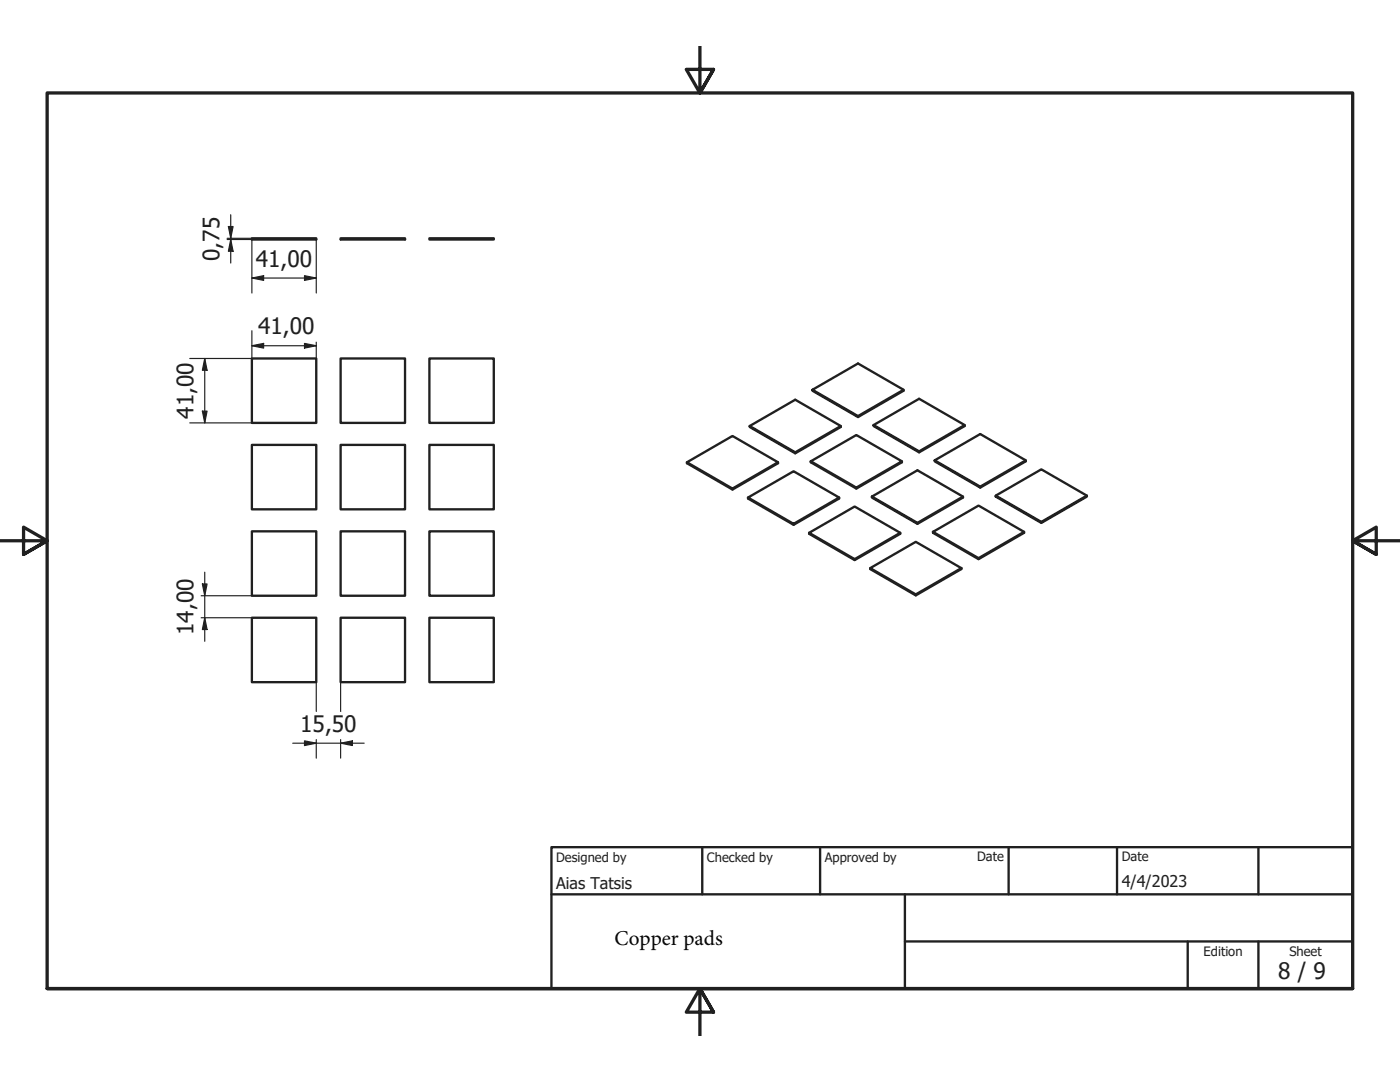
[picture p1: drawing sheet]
<svg xmlns="http://www.w3.org/2000/svg" width="279mm" height="216mm" viewBox="0 0 279 216" stroke-linecap="round" stroke-linejoin="round" font-family="sans-serif">
<g fill="none" stroke="#231f20" stroke-width=".47">
<path d="M50.3 47.6h12.8v.2h-12.8zM68 47.6h12.8v.2h-12.8zM85.7 47.6h12.8v.2h-12.8zM50.3 71.5h12.8v12.9h-12.8zM68 71.5h12.8v12.9h-12.8zM85.7 71.5h12.8v12.9h-12.8zM162.1 77.8l9.1 5.2v.2l-9.1-5.2v-.2l9.1-5.3 9.1 5.3v.2l-9.1 5.2M180.3 77.8l-9.1 5.2M50.3 88.8h12.8v12.8h-12.8zM68 88.8h12.8v12.8h-12.8zM85.7 88.8h12.8v12.8h-12.8zM137.1 92.2v.2l9.1 5.3 9.1-5.3v-.2"/>
<path d="M137.1 92.2l9.1-5.2 9.1 5.2-9.1 5.3zM146.2 97.5v.2M149.3 99.3l9.1-5.3 9.1 5.3-9.1 5.2zM149.3 99.3v.2l9.1 5.2 9.1-5.2v-.2M149.6 85l9.1 5.3v.2l-9.1-5.3v-.2l9.1-5.2 9.1 5.2v.2l-9.1 5.3M161.8 92l9.1-5.2 9.1 5.2-9.1 5.3zM167.8 85l-9.1 5.3M170.9 97.3v.2M174 99.1l9.1 5.2v.2l-9.1-5.2v-.2l9.1-5.3 9.1 5.3v.2l-9.1 5.2M174.3 84.8l9.1 5.3v.2l-9.1-5.3v-.2l9.1-5.2 9.1 5.2v.2l-9.1 5.3M180 92v.2l-9.1 5.3-9.1-5.3v-.2M186.5 91.9l9.1 5.2v.2l-9.1-5.3v-.1l9.1-5.3 9.1 5.3v.1l-9.1 5.3"/>
<path d="M192.2 99.1l-9.1 5.2M192.5 84.8l-9.1 5.3M198.7 98.9l9.1 5.2v.2l-9.1-5.2zM198.7 98.9l9.1-5.2 9.1 5.2M204.7 91.9l-9.1 5.2M50.3 106h12.8v12.9h-12.8zM68 106h12.8v12.9h-12.8zM85.7 106h12.8v12.9h-12.8zM158.4 104.5v.2M161.5 106.3v.2l9.1 5.3 9.1-5.3v-.2M161.5 106.3l9.1-5.2 9.1 5.2-9.1 5.3zM170.6 111.6v.2"/>
<path d="M173.7 113.4l9.1-5.3 9.1 5.3-9.1 5.2zM182.8 118.6v.2M186.2 106.1l9.1-5.2 9.1 5.2-9.1 5.3zM191.9 113.4v.2l-9.1 5.2-9.1-5.2v-.2M195.3 111.4v.2M204.4 106.1v.2l-9.1 5.3-9.1-5.3v-.2M207.8 104.1l9.1-5.2v.2l-9.1 5.2M50.3 123.3h12.8v12.8h-12.8zM68 123.3h12.8v12.8h-12.8zM85.7 123.3h12.8v12.8h-12.8zM110.1 178.5h159.9M110.1 169h159.9v28.3h-159.9z"/>
<path d="M140.1 169v9.5M163.7 169v9.5M180.6 178.5v18.8M201.3 169v9.5M222.9 169v9.5M251.1 169v9.5M180.6 187.9h89.4M237 187.9v9.4M251.1 187.9v9.4"/>
</g>
<path d="M9.4 18.5h260.6v178.8h-260.6h260.6h-260.6zM139.7 9.2v9.3l-2.7-4.7h5.4l-2.7 4.7 2.7-4.7M0 107.9h9.4l-4.7-2.7v5.4l4.7-2.7-4.7 2.7M279.4 107.9h-9.4l4.7-2.7v5.4l-4.7-2.7 4.7 2.7M142.4 202l-2.7-4.7 2.7 4.7h-5.4l2.7-4.7v9.4" fill="none" stroke="#231f20" stroke-width=".66"/>
<path d="M50.3 55.5h2.3" fill="none" stroke="#231f20" stroke-width=".23"/>
<path d="M50.3 55.5l2.3-.5v.9z" fill="#231f20"/>
<path d="M50.3 55.5l2.3-.5v.9zM60.8 55.5h2.3" fill="none" stroke="#231f20" stroke-width=".23"/>
<path d="M60.8 55l2.3 .5-2.3 .4z" fill="#231f20"/>
<path d="M46 45.2v2.4M50.3 47.8v10.7M52.6 55.5h8.2M60.8 55l2.3 .5-2.3 .4zM63.1 47.8v10.7" fill="none" stroke="#231f20" stroke-width=".23"/>
<path d="M45.6 45.2h.9l-.5 2.4z" fill="#231f20"/>
<path d="M45.6 45.2h.9l-.5 2.4zM46 47.8v2.3" fill="none" stroke="#231f20" stroke-width=".23"/>
<path d="M46 47.8l.5 2.3h-.9z" fill="#231f20"/>
<path d="M45.3 47.6h5M45.3 47.8h5M46 47.8l.5 2.3h-.9zM46 42.8v2.4M46 47.6v.2M46 50.1v2.4M40.9 71.5v2.4" fill="none" stroke="#231f20" stroke-width=".23"/>
<path d="M40.9 71.5l.4 2.4h-.9z" fill="#231f20"/>
<path d="M40.9 71.5l.4 2.4h-.9zM40.9 82v2.4" fill="none" stroke="#231f20" stroke-width=".23"/>
<path d="M40.4 82h.9l-.4 2.4z" fill="#231f20"/>
<path d="M37.9 71.5h12.4M40.9 73.9v8.1M60.8 69h2.3M37.9 84.4h12.4M40.4 82h.9l-.4 2.4z" fill="none" stroke="#231f20" stroke-width=".23"/>
<path d="M60.8 68.5l2.3 .5-2.3 .5z" fill="#231f20"/>
<path d="M50.3 69h2.3M60.8 68.5l2.3 .5-2.3 .5z" fill="none" stroke="#231f20" stroke-width=".23"/>
<path d="M50.3 69l2.3-.5v1z" fill="#231f20"/>
<path d="M50.3 69l2.3-.5v1zM50.3 66v5.5M52.6 69h8.2M63.1 68.3v3.2M68 148.3h2.3" fill="none" stroke="#231f20" stroke-width=".23"/>
<path d="M68 148.3l2.3-.5v1z" fill="#231f20"/>
<path d="M60.8 148.3h2.3M68 148.3l2.3-.5v1z" fill="none" stroke="#231f20" stroke-width=".23"/>
<path d="M60.8 147.8l2.3 .5-2.3 .5z" fill="#231f20"/>
<path d="M40.9 116.5v2.4M63.1 136.1v5.9M68 136.1v5.9M58.4 148.3h2.4M60.8 147.8l2.3 .5-2.3 .5zM63.1 148.3h4.9M63.1 147.6v3.7M68 147.6v3.7M70.3 148.3h2.4" fill="none" stroke="#231f20" stroke-width=".23"/>
<path d="M40.4 116.5h.9l-.4 2.4z" fill="#231f20"/>
<path d="M40.4 116.5h.9l-.4 2.4zM40.9 123.3v2.3" fill="none" stroke="#231f20" stroke-width=".23"/>
<path d="M40.9 123.3l.4 2.3h-.9z" fill="#231f20"/>
<path d="M40.1 118.9h10.2M40.9 114.2v2.3M40.9 118.9v4.4M40.1 123.3h10.2M40.9 125.6v2.4M40.9 123.3l.4 2.3h-.9z" fill="none" stroke="#231f20" stroke-width=".23"/>
<g font-size="4.5" fill="#231f20">
<text x="43.8" y="52.1" transform="rotate(-90 43.8 52.1)">0,75</text>
<text x="51.1" y="53.2">41,00</text>
<text x="51.5" y="66.7">41,00</text>
<text x="38.6" y="83.6" transform="rotate(-90 38.6 83.6)">41,00</text>
<text x="38.6" y="126.7" transform="rotate(-90 38.6 126.7)">14,00</text>
<text x="59.9" y="146">15,50</text>
<text x="255.1" y="195.3">8 / 9</text>
</g>
<text font-size="4.2" x="122.7" y="188.6">Copper pads</text>
<g font-size="3.2" fill="#231f20">
<text x="111" y="177.5">Aias Tatsis</text>
<text x="223.9" y="177">4/4/2023</text>
</g>
<g font-size="2.6" fill="#231f20">
<text x="111" y="172">Designed by</text>
<text x="141.1" y="172">Checked by</text>
<text x="164.6" y="172">Approved by</text>
<text x="195" y="171.9">Date</text>
<text x="223.9" y="171.9">Date</text>
<text x="240.2" y="190.8">Edition</text>
<text x="257.3" y="190.8">Sheet</text>
</g>
</svg>
